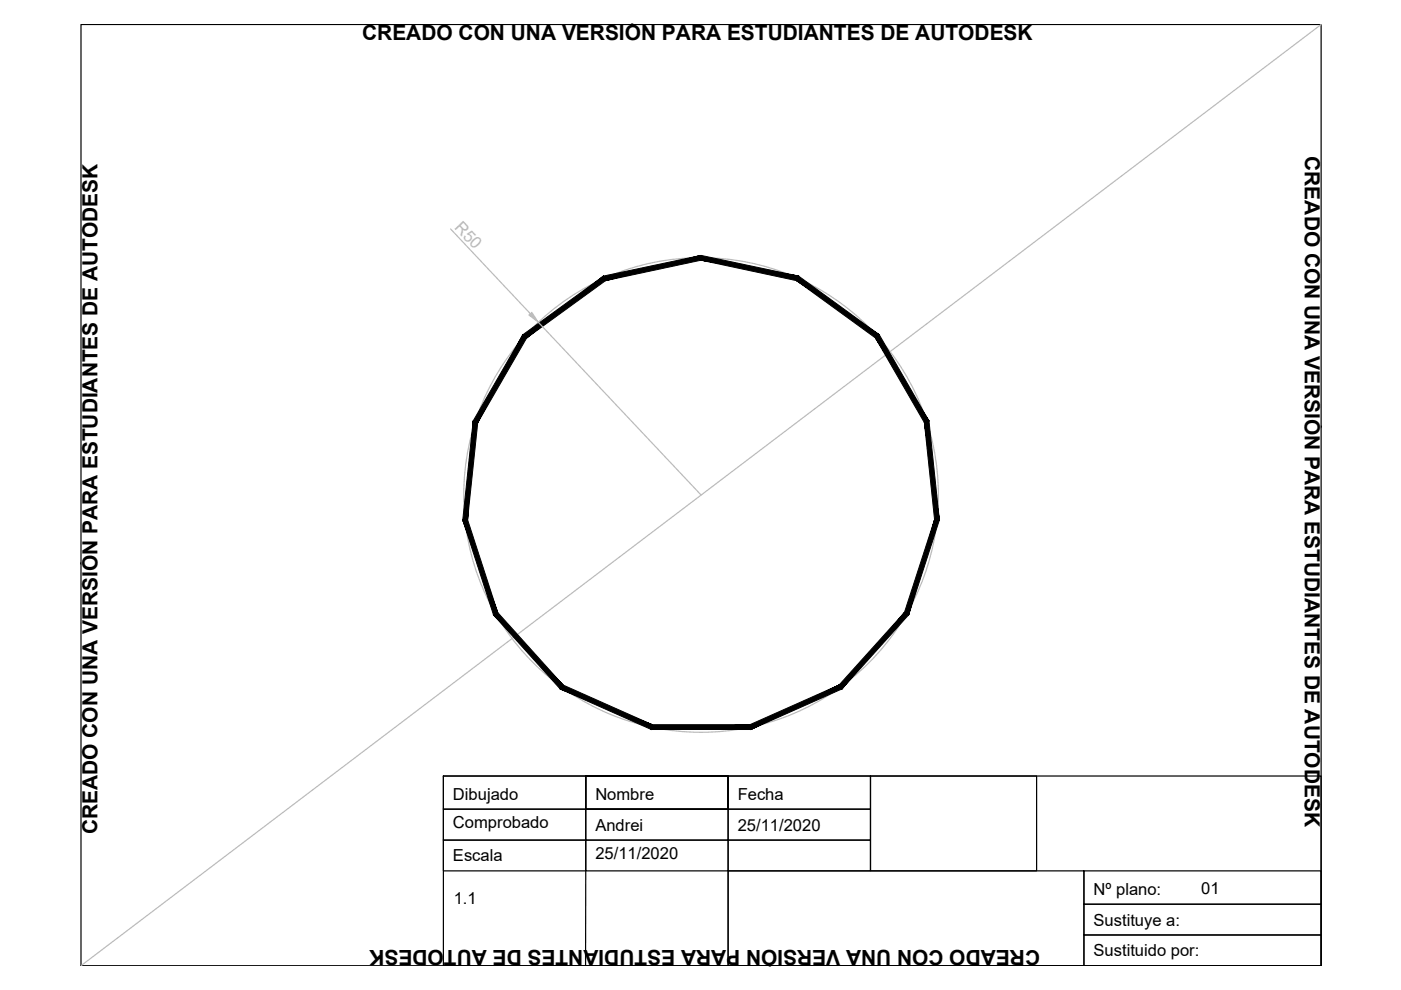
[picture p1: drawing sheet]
<svg xmlns="http://www.w3.org/2000/svg" width="297mm" height="210mm" viewBox="0 0 297 210" stroke-linecap="round" stroke-linejoin="round" font-family="sans-serif">
<!-- layer: 0 -->
<g fill="none" stroke="#000" stroke-width=".25">
<path d="M17.2 5.2h262.9v199.6h-262.9zM94 164.5h186.1v40.3h-186.1zM94 164.5h30.2v7.1h-30.2zM94 171.6h30.2v6.5h-30.2zM94 178.1h30.2v6.5h-30.2zM124.2 164.5v7.1h30.2v-7.1h-30.2h30.2v7.1h-30.2zM124.2 171.6h30.2v6.5h-30.2zM124.2 178.1h30.2v6.5h-30.2zM154.4 164.5h30.2v7.1h-30.2zM154.4 171.6h30.2v6.5h-30.2zM154.4 178.1h30.2v6.5h-30.2zM184.6 164.5h35.2v20.1h-35.2z"/>
<path d="M124.2 184.6l-.1 20.2M154.4 184.6h75.4v20.2h-75.4zM154.4 184.6v20.2M229.8 198.2h50.3v6.6h-50.3zM229.8 191.7h50.3v6.5h-50.3zM229.8 184.6h50.3v7.1h-50.3z"/>
</g>
<!-- layer: auxiliar -->
<g fill="none" stroke="#bababa" stroke-width=".25">
<path d="M280.1 5.2l-262.9 199.6M95.5 48.5l16.9 18M114.2 68.4l34.5 36.6"/>
<circle cx="148.6" cy="105" r="50.3"/>
</g>
<!-- layer: 0 -->
<path d="M128.4 59.5l20.3-4.4-.2-.9zM128 58.5l20.5-4.3-20.1 5.3zM111.7 71.7l16.7-12.2-.4-1zM110.9 71l17.1-12.5-16.3 13.2zM110.9 71l-9.6 18.6 10.4-17.9zM110.9 71l-9.6 18.6-1-.3zM100.3 89.3l-1.2 20.9 2.2-20.6zM100.3 89.3l-1.2 20.9-1 .1zM98.1 110.3l7.4 19.6-6.4-19.7zM98.1 110.3l7.4 19.6-.9 .5zM104.6 130.4l14.8 14.8-13.9-15.3zM104.6 130.4l14.8 14.8-.6 .9zM119.4 145.2l-.6 .9 19.5 7.6zM118.8 146.1l19.5 7.6-.2 1zM138.3 153.7l-.2 1 20.9-1zM138.1 154.7l20.9-1 .2 1zM159 153.7l.2 1 18.7-9.5zM159.2 154.7l18.7-9.5 .6 .9zM191.8 129.9l-13.9 15.3 .6 .9zM191.8 129.9l.8 .5-14.1 15.7zM198.1 110.2l-6.3 19.7 .8 .5zM198.1 110.2l1.1 .1-6.6 20.1zM196 89.6l2.1 20.6 1.1 .1zM196 89.6l1-.3 2.2 21zM185.6 71.7l10.4 17.9 1-.3zM185.6 71.7l.8-.7 10.6 18.3zM168.9 59.5l16.7 12.2 .8-.7zM169.3 58.5l17.1 12.5-17.5-11.5zM148.5 55.1l20.4 4.4 .4-1zM148.7 54.2l20.6 4.3-20.8-3.4z" fill="#000" stroke="#000" stroke-width=".21"/>
<!-- layer: auxiliar -->
<path d="M112.1 66.8l.7-.6 1.4 2.2z" fill="#bababa" stroke="#bababa" stroke-width=".21"/>
<g font-size="4.4">
<text x="76.8" y="8.5">CREADO CON UNA VERSIÓN PARA ESTUDIANTES DE AUTODESK</text>
<text x="276.6" y="33.1" transform="rotate(90 276.6 33.1)">CREADO CON UNA VERSIÓN PARA ESTUDIANTES DE AUTODESK</text>
<text x="20.6" y="176.9" transform="rotate(-90 20.6 176.9)">CREADO CON UNA VERSIÓN PARA ESTUDIANTES DE AUTODESK</text>
<text x="220.5" y="201.5" transform="rotate(180 220.5 201.5)">CREADO CON UNA VERSIÓN PARA ESTUDIANTES DE AUTODESK</text>
</g>
<text font-size="3.5" fill="#bababa" x="96.3" y="48.3" transform="rotate(47 96.3 48.3)">R50</text>
<g font-size="3.5">
<text x="96" y="169.6">Dibujado</text>
<text x="126.2" y="169.6">Nombre</text>
<text x="156.4" y="169.6">Fecha</text>
<text x="96" y="175.6">Comprobado</text>
<text x="126.2" y="176.1">Andrei</text>
<text x="156.4" y="176.1">25/11/2020</text>
<text x="96" y="182.7">Escala</text>
<text x="126.2" y="182.1">25/11/2020</text>
<text x="96.2" y="191.6">1.1</text>
<text x="231.8" y="189.7">Nº plano:</text>
<text x="254.7" y="189.5">01</text>
<text x="231.8" y="196.2">Sustituye a:</text>
<text x="231.8" y="202.8">Sustituido por:</text>
</g>
</svg>
